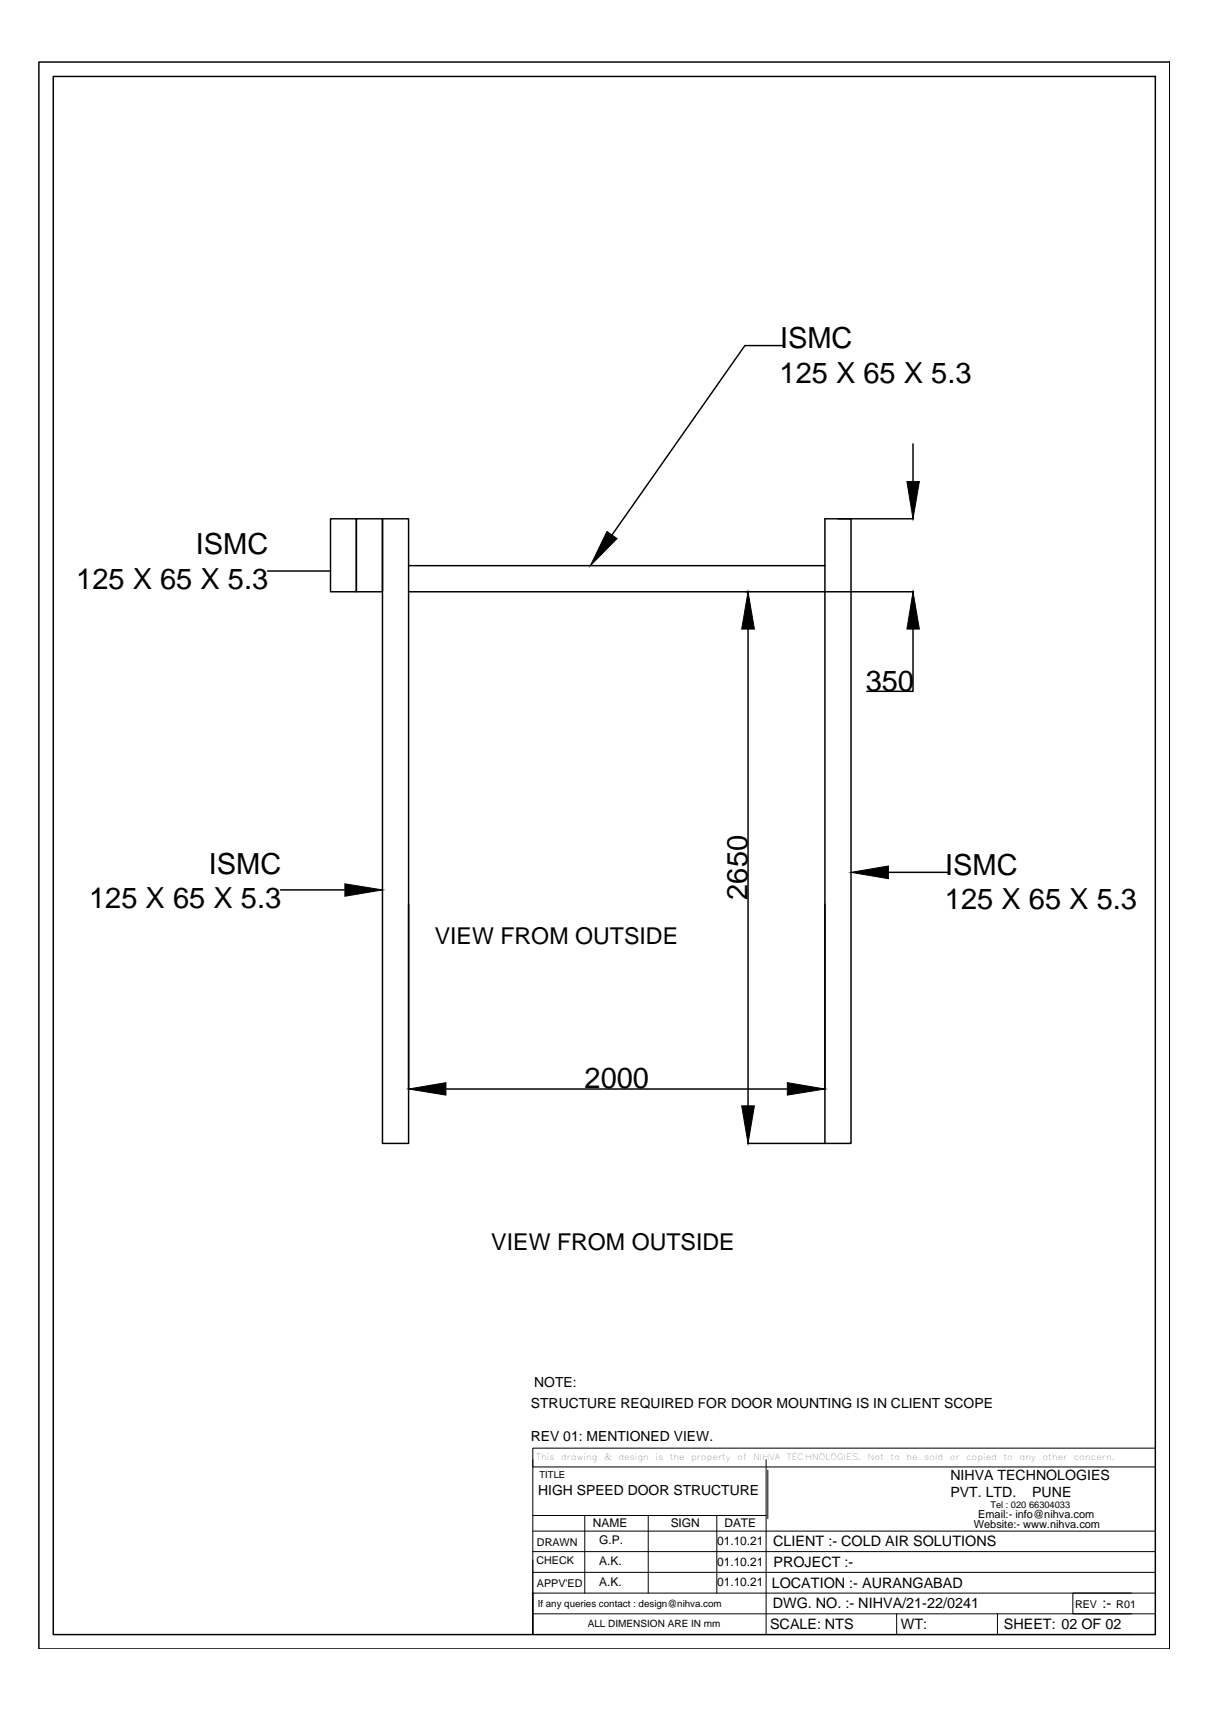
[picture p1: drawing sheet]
<svg xmlns="http://www.w3.org/2000/svg" width="210mm" height="297mm" viewBox="0 0 210 297" stroke-linecap="round" stroke-linejoin="round" font-family="sans-serif">
<!-- layer: 0 -->
<g fill="none" stroke="#000" stroke-width=".25">
<path d="M6.7 10.8h196.2v275.3h-196.2zM9.2 13.3h191.2v270.3h-191.2zM135.7 60h-6.5l-23.1 32.9M158.4 77v6.5M46.4 99.1h10.9M57.3 90h4.5v12.7h-4.5zM61.8 90h4.6v12.7h-4.6zM66.4 90h4.5v108.4h-4.5zM70.9 98.1h72.2M143.1 90h4.5v108.4h-4.5zM145.4 90h13.1M70.9 102.7h87.6"/>
<path d="M129.8 109.1v82.8M158.4 109.1v10.8h-8M48.7 154.4h11.1M70.9 156.9v32.1M154.1 151.4h10.3M77.4 188.9h59.2M129.7 198.4h13.4"/>
</g>
<g fill="none" stroke="#000" stroke-width=".17">
<path d="M92.4 253.3v30.3h103.9M132.9 253.3v30.3M133.2 255.1v8.4M200.4 251.3h-108v3.2h108M92.4 270.7v12.9v-7.2h103.9M92.4 272.8h108M92.4 269.2h108M92.4 265.7h108M92.4 262.9h40.5M101.4 262.9v13.5M112.5 262.9v13.5M124.3 262.9v13.5"/>
<path d="M200.4 276.4h-14.3v3.6h14.3M92.4 280h103.9M155.5 280v3.6M173 280v3.6"/>
</g>
<path d="M105.3 92.2l1.7 1.2-4.6 4.7zM157.3 83.5h2.2l-1.1 6.5zM129.8 102.7l1.1 6.4h-2.2zM158.4 102.7l1.1 6.4h-2.2zM59.8 153.3l6.6 1.1-6.6 1.1zM147.6 151.4l6.5-1.1v2.2zM70.9 188.9l6.5-1.1v2.2zM128.7 191.9h2.2l-1.1 6.5zM136.6 187.8l6.5 1.1-6.5 1.1z" fill="#000" stroke="#000" stroke-width=".17"/>
<g font-size="5">
<text x="135.3" y="60.4">ISMC</text>
<text x="135.2" y="66.4">125 X 65 X 5.3</text>
<text x="34" y="96.2">ISMC</text>
<text x="13.2" y="102.2">125 X 65 X 5.3</text>
<text x="150.2" y="119.9">350</text>
<text x="36.2" y="151.6">ISMC</text>
<text x="164" y="151.8">ISMC</text>
<text x="15.5" y="157.6">125 X 65 X 5.3</text>
<text x="129.7" y="156.1" transform="rotate(-90 129.7 156.1)">2650</text>
<text x="163.9" y="157.8">125 X 65 X 5.3</text>
<text x="101.4" y="188.8">2000</text>
</g>
<g font-size="4">
<text x="75.4" y="163.8">VIEW FROM OUTSIDE</text>
<text x="85.2" y="216.9">VIEW FROM OUTSIDE</text>
</g>
<g font-size="2.5">
<text x="164.9" y="256.8">NIHVA TECHNOLOGIES</text>
<text x="164.9" y="259.7">PVT. LTD.</text>
<text x="179.1" y="259.7">PUNE</text>
<text x="134.1" y="268.3">CLIENT :- COLD AIR SOLUTIONS</text>
<text x="133.9" y="275.5">LOCATION :- AURANGABAD</text>
<text x="134.2" y="271.9">PROJECT :-</text>
<text x="134" y="279.1">DWG. NO. :- NIHVA/21-22/0241</text>
<text x="191.2" y="279">:-</text>
<text x="133.6" y="282.7">SCALE: NTS</text>
<text x="156.3" y="282.6">WT:</text>
<text x="174.1" y="282.7">SHEET: 02 OF 02</text>
</g>
<g font-size="2.4">
<text x="92.1" y="244.3">STRUCTURE REQUIRED FOR DOOR MOUNTING IS IN CLIENT SCOPE</text>
<text x="92.7" y="240.7">NOTE:</text>
<text x="92.1" y="250">REV 01: MENTIONED VIEW.</text>
<text x="93.4" y="259.5">HIGH SPEED DOOR STRUCTURE</text>
</g>
<g font-size="2.1">
<text x="102.8" y="264.9">NAME</text>
<text x="103.9" y="267.9">G.P.</text>
<text x="116.3" y="264.9">SIGN</text>
<text x="124.4" y="268">01.10.21</text>
<text x="125.7" y="264.9">DATE</text>
<text x="103.9" y="271.5">A.K.</text>
<text x="103.9" y="275.1">A.K.</text>
<text x="124.4" y="271.6">01.10.21</text>
<text x="124.4" y="275.2">01.10.21</text>
</g>
<g font-size="1.9">
<text x="169.7" y="263.5">Email:- info@nihva.com</text>
<text x="93.1" y="268.2">DRAWN</text>
<text x="168.9" y="265.1">Website:- www.nihva.com</text>
<text x="93.1" y="271.4">CHECK</text>
<text x="93.1" y="275.4">APPV'ED</text>
<text x="186.5" y="279">REV</text>
<text x="193.6" y="279">R01</text>
</g>
<g font-size="1.7">
<text x="93.6" y="256.4">TITLE</text>
<text x="93.3" y="278.8">If any queries contact : design@nihva.com</text>
<text x="102" y="282.3">ALL DIMENSION ARE IN mm</text>
</g>
<text font-size="1.6" x="171.8" y="261.7">Tel : 020 66304033</text>
<g font-size="1.5">
<text x="93" y="253.3">This</text>
<text x="97.3" y="253.3">drawing</text>
<text x="104.8" y="253.3">&amp;</text>
<text x="107.3" y="253.3">design</text>
<text x="113.7" y="253.3">is</text>
<text x="116.2" y="253.3">the</text>
<text x="119.9" y="253.3">property</text>
<text x="127.9" y="253.3">of</text>
<text x="130.7" y="253.3">NIHVA</text>
<text x="136.5" y="253.3">TECHNOLOGIES.</text>
<text x="150.5" y="253.3">Not</text>
<text x="154.5" y="253.3">to</text>
<text x="157.2" y="253.3">be</text>
<text x="160.3" y="253.3">sold</text>
<text x="164.8" y="253.3">or</text>
<text x="167.6" y="253.3">copied</text>
<text x="174.1" y="253.3">to</text>
<text x="176.9" y="253.3">any</text>
<text x="180.8" y="253.3">other</text>
<text x="186.3" y="253.3">concern.</text>
</g>
</svg>
